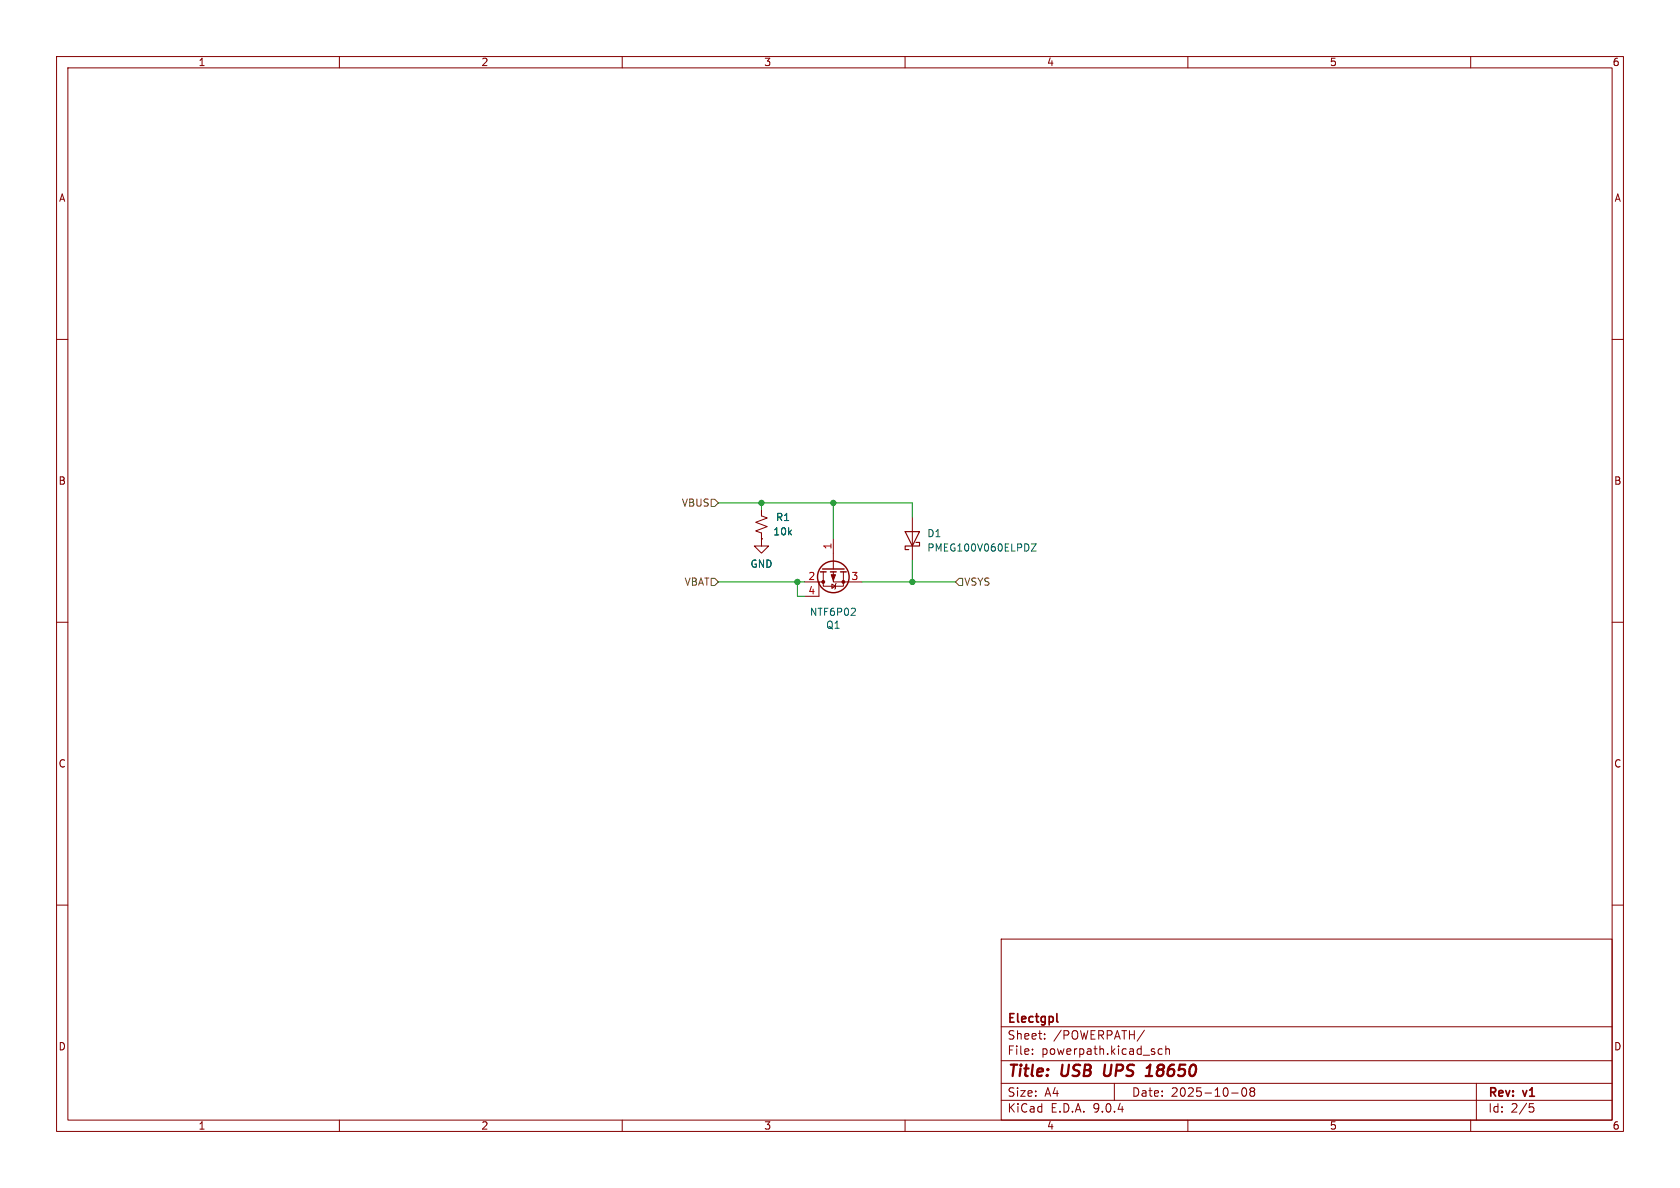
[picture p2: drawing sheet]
(kicad_sch
 (version 20250114)
 (generator "eeschema")
 (generator_version "9.0")
 (paper "A4")
 (title_block
  (title "USB UPS 18650")
  (date "2025-10-08")
  (rev "v1")
  (company "Electgpl"))
 (lib_symbols
  (symbol "Device:Q_PMOS_GDSD"
   (pin_names
    (offset 0) (hide yes)) (exclude_from_sim no) (in_bom yes) (on_board yes)
   (property "Reference" "Q" (at 5.08 1.27 0) (effects (font (size 1.27 1.27)) (justify left)))
   (property "Value" "Q_PMOS_GDSD" (at 5.08 -1.27 0) (effects (font (size 1.27 1.27)) (justify left)))
   (property "Footprint" "" (at 5.08 2.54 0) (effects (font (size 1.27 1.27)) (hide yes)))
   (property "Datasheet" "~" (at 0 0 0) (effects (font (size 1.27 1.27)) (hide yes)))
   (property "Description" "P-MOSFET transistor, gate/drain/source, drain connected to mounting plane" (at 0 0 0) (effects (font (size 1.27 1.27)) (hide yes)))
   (symbol "Q_PMOS_GDSD_0_1"
    (polyline (pts (xy 0.254 1.905) (xy 0.254 -1.905)) (stroke (width 0.254) (type default)) (fill (type none)))
    (polyline (pts (xy 0.254 0) (xy -2.54 0)) (stroke (width 0) (type default)) (fill (type none)))
    (polyline (pts (xy 0.762 2.286) (xy 0.762 1.27)) (stroke (width 0.254) (type default)) (fill (type none)))
    (polyline (pts (xy 0.762 1.778) (xy 3.302 1.778) (xy 3.302 -1.778) (xy 0.762 -1.778)) (stroke (width 0) (type default)) (fill (type none)))
    (polyline (pts (xy 0.762 0.508) (xy 0.762 -0.508)) (stroke (width 0.254) (type default)) (fill (type none)))
    (polyline (pts (xy 0.762 -1.27) (xy 0.762 -2.286)) (stroke (width 0.254) (type default)) (fill (type none)))
    (circle (center 1.651 0) (radius 2.794) (stroke (width 0.254) (type default)) (fill (type none)))
    (polyline (pts (xy 2.286 0) (xy 1.27 0.381) (xy 1.27 -0.381) (xy 2.286 0)) (stroke (width 0) (type default)) (fill (type outline)))
    (circle (center 2.54 1.778) (radius 0.254) (stroke (width 0) (type default)) (fill (type outline)))
    (circle (center 2.54 -1.778) (radius 0.254) (stroke (width 0) (type default)) (fill (type outline)))
    (polyline (pts (xy 2.54 -2.54) (xy 2.54 0) (xy 0.762 0)) (stroke (width 0) (type default)) (fill (type none)))
    (polyline (pts (xy 2.794 -0.508) (xy 2.921 -0.381) (xy 3.683 -0.381) (xy 3.81 -0.254)) (stroke (width 0) (type default)) (fill (type none)))
    (polyline (pts (xy 3.302 -0.381) (xy 2.921 0.254) (xy 3.683 0.254) (xy 3.302 -0.381)) (stroke (width 0) (type default)) (fill (type none)))
    (polyline (pts (xy 5.08 2.54) (xy 2.54 2.54) (xy 2.54 1.778)) (stroke (width 0) (type default)) (fill (type none))))
   (symbol "Q_PMOS_GDSD_1_1"
    (pin input line (at -5.08 0 0) (length 2.54) (name "G" (effects (font (size 1.27 1.27)))) (number "1" (effects (font (size 1.27 1.27)))))
    (pin passive line (at 2.54 5.08 270) (length 2.54) (name "D" (effects (font (size 1.27 1.27)))) (number "2" (effects (font (size 1.27 1.27)))))
    (pin passive line (at 2.54 -5.08 90) (length 2.54) (name "S" (effects (font (size 1.27 1.27)))) (number "3" (effects (font (size 1.27 1.27)))))
    (pin passive line (at 5.08 5.08 270) (length 2.54) (name "D" (effects (font (size 1.27 1.27)))) (number "4" (effects (font (size 1.27 1.27))))))
   (embedded_fonts no))
  (symbol "Device:R_Small_US"
   (pin_numbers (hide yes))
   (pin_names
    (offset 0.254) (hide yes)) (exclude_from_sim no) (in_bom yes) (on_board yes)
   (property "Reference" "R" (at 0.762 0.508 0) (effects (font (size 1.27 1.27)) (justify left)))
   (property "Value" "R_Small_US" (at 0.762 -1.016 0) (effects (font (size 1.27 1.27)) (justify left)))
   (property "Footprint" "" (at 0 0 0) (effects (font (size 1.27 1.27)) (hide yes)))
   (property "Datasheet" "~" (at 0 0 0) (effects (font (size 1.27 1.27)) (hide yes)))
   (property "Description" "Resistor, small US symbol" (at 0 0 0) (effects (font (size 1.27 1.27)) (hide yes)))
   (symbol "R_Small_US_1_1"
    (polyline (pts (xy 0 1.524) (xy 1.016 1.143) (xy 0 0.762) (xy -1.016 0.381) (xy 0 0)) (stroke (width 0) (type default)) (fill (type none)))
    (polyline (pts (xy 0 0) (xy 1.016 -0.381) (xy 0 -0.762) (xy -1.016 -1.143) (xy 0 -1.524)) (stroke (width 0) (type default)) (fill (type none)))
    (pin passive line (at 0 2.54 270) (length 1.016) (name "~" (effects (font (size 1.27 1.27)))) (number "1" (effects (font (size 1.27 1.27)))))
    (pin passive line (at 0 -2.54 90) (length 1.016) (name "~" (effects (font (size 1.27 1.27)))) (number "2" (effects (font (size 1.27 1.27))))))
   (embedded_fonts no))
  (symbol "Diode:PMEG100V060ELPD"
   (pin_numbers (hide yes))
   (pin_names (hide yes)) (exclude_from_sim no) (in_bom yes) (on_board yes)
   (property "Reference" "D" (at 0 2.54 0) (effects (font (size 1.27 1.27))))
   (property "Value" "PMEG100V060ELPD" (at 0 -2.54 0) (effects (font (size 1.27 1.27))))
   (property "Footprint" "Package_TO_SOT_SMD:Nexperia_CFP15_SOT-1289" (at 0 -4.445 0) (effects (font (size 1.27 1.27)) (hide yes)))
   (property "Datasheet" "https://assets.nexperia.com/documents/data-sheet/PMEG100V060ELPD.pdf" (at 0 0 0) (effects (font (size 1.27 1.27)) (hide yes)))
   (property "Description" "100V, 6A low leakage current MEGA Schottky barrier rectifier, SOT-1289" (at 0 0 0) (effects (font (size 1.27 1.27)) (hide yes)))
   (symbol "PMEG100V060ELPD_0_1"
    (polyline (pts (xy -1.905 0.635) (xy -1.905 1.27) (xy -1.27 1.27) (xy -1.27 -1.27) (xy -0.635 -1.27) (xy -0.635 -0.635)) (stroke (width 0.2032) (type default)) (fill (type none)))
    (polyline (pts (xy 1.27 1.27) (xy 1.27 -1.27) (xy -1.27 0) (xy 1.27 1.27)) (stroke (width 0.2032) (type default)) (fill (type none)))
    (polyline (pts (xy 1.27 0) (xy -1.27 0)) (stroke (width 0) (type default)) (fill (type none))))
   (symbol "PMEG100V060ELPD_1_1"
    (pin passive line (at -3.81 0 0) (length 2.54) (name "K" (effects (font (size 1.27 1.27)))) (number "3" (effects (font (size 1.27 1.27)))))
    (pin passive line (at 3.81 0 180) (length 2.54) (name "A" (effects (font (size 1.27 1.27)))) (number "1" (effects (font (size 1.27 1.27)))))
    (pin passive line (at 3.81 0 180) (length 2.54) (hide yes) (name "A" (effects (font (size 1.27 1.27)))) (number "2" (effects (font (size 1.27 1.27))))))
   (embedded_fonts no))
  (symbol "power:GND"
   (power)
   (pin_numbers (hide yes))
   (pin_names
    (offset 0) (hide yes)) (exclude_from_sim no) (in_bom yes) (on_board yes)
   (property "Reference" "#PWR" (at 0 -6.35 0) (effects (font (size 1.27 1.27)) (hide yes)))
   (property "Value" "GND" (at 0 -3.81 0) (effects (font (size 1.27 1.27))))
   (property "Footprint" "" (at 0 0 0) (effects (font (size 1.27 1.27)) (hide yes)))
   (property "Datasheet" "" (at 0 0 0) (effects (font (size 1.27 1.27)) (hide yes)))
   (property "Description" "Power symbol creates a global label with name \"GND\" , ground" (at 0 0 0) (effects (font (size 1.27 1.27)) (hide yes)))
   (symbol "GND_0_1"
    (polyline (pts (xy 0 0) (xy 0 -1.27) (xy 1.27 -1.27) (xy 0 -2.54) (xy -1.27 -1.27) (xy 0 -1.27)) (stroke (width 0) (type default)) (fill (type none))))
   (symbol "GND_1_1"
    (pin power_in line (at 0 0 270) (length 0) (name "~" (effects (font (size 1.27 1.27)))) (number "1" (effects (font (size 1.27 1.27))))))
   (embedded_fonts no)))
 (junction
  (at 140.97 102.87)
  (diameter 0)
  (color 0 0 0 0))
 (junction
  (at 147.32 88.9)
  (diameter 0)
  (color 0 0 0 0))
 (junction
  (at 134.62 88.9)
  (diameter 0)
  (color 0 0 0 0))
 (junction
  (at 161.29 102.87)
  (diameter 0)
  (color 0 0 0 0))
 (wire
  (pts (xy 140.97 105.41) (xy 140.97 102.87))
  (stroke (width 0) (type default)))
 (wire
  (pts (xy 140.97 102.87) (xy 142.24 102.87))
  (stroke (width 0) (type default)))
 (wire
  (pts (xy 127 88.9) (xy 134.62 88.9))
  (stroke (width 0) (type default)))
 (wire
  (pts (xy 161.29 102.87) (xy 168.91 102.87))
  (stroke (width 0) (type default)))
 (wire
  (pts (xy 161.29 88.9) (xy 147.32 88.9))
  (stroke (width 0) (type default)))
 (wire
  (pts (xy 134.62 88.9) (xy 134.62 90.17))
  (stroke (width 0) (type default)))
 (wire
  (pts (xy 161.29 91.44) (xy 161.29 88.9))
  (stroke (width 0) (type default)))
 (wire
  (pts (xy 134.62 88.9) (xy 147.32 88.9))
  (stroke (width 0) (type default)))
 (wire
  (pts (xy 127 102.87) (xy 140.97 102.87))
  (stroke (width 0) (type default)))
 (wire
  (pts (xy 161.29 99.06) (xy 161.29 102.87))
  (stroke (width 0) (type default)))
 (wire
  (pts (xy 142.24 105.41) (xy 140.97 105.41))
  (stroke (width 0) (type default)))
 (wire
  (pts (xy 147.32 88.9) (xy 147.32 95.25))
  (stroke (width 0) (type default)))
 (wire
  (pts (xy 161.29 102.87) (xy 152.4 102.87))
  (stroke (width 0) (type default)))
 (hierarchical_label "VSYS"
  (shape input)
  (at 168.91 102.87 0)
  (effects (font (size 1.27 1.27)) (justify left)))
 (hierarchical_label "VBUS"
  (shape input)
  (at 127 88.9 180)
  (effects (font (size 1.27 1.27)) (justify right)))
 (hierarchical_label "VBAT"
  (shape input)
  (at 127 102.87 180)
  (effects (font (size 1.27 1.27)) (justify right)))
 (symbol
  (lib_id "Device:Q_PMOS_GDSD")
  (at 147.32 100.33 90)
  (mirror x)
  (unit 1)
  (exclude_from_sim no)
  (in_bom yes)
  (on_board yes)
  (dnp no)
  (property "Reference" "Q1" (at 147.32 110.49 90) (effects (font (size 1.27 1.27))))
  (property "Value" "NTF6P02" (at 147.32 108.204 90) (effects (font (size 1.27 1.27))))
  (property "Footprint" "Package_TO_SOT_SMD:SOT-223-3_TabPin2" (at 144.78 105.41 0) (effects (font (size 1.27 1.27)) (hide yes)))
  (property "Datasheet" "https://www.onsemi.com/pdf/datasheet/ntf6p02t3-d.pdf" (at 147.32 100.33 0) (effects (font (size 1.27 1.27)) (hide yes)))
  (property "Description" "60V 2W 28mΩ@10V,5A 3V@250uA 1 Piece P-Channel SOT-223-4 MOSFETs ROHS" (at 147.32 100.33 0) (effects (font (size 1.27 1.27)) (hide yes)))
  (property "MPN#" "NTF6P02T3G" (at 147.32 100.33 90) (effects (font (size 1.27 1.27)) (hide yes)))
  (pin "2")
  (pin "3")
  (pin "1")
  (pin "4"))
 (symbol
  (lib_id "Diode:PMEG100V060ELPD")
  (at 161.29 95.25 90)
  (unit 1)
  (exclude_from_sim no)
  (in_bom yes)
  (on_board yes)
  (dnp no)
  (fields_autoplaced yes)
  (property "Reference" "D1" (at 163.83 94.2974 90) (effects (font (size 1.27 1.27)) (justify right)))
  (property "Value" "PMEG100V060ELPDZ" (at 163.83 96.8374 90) (effects (font (size 1.27 1.27)) (justify right)))
  (property "Footprint" "Package_TO_SOT_SMD:Nexperia_CFP15_SOT-1289" (at 165.735 95.25 0) (effects (font (size 1.27 1.27)) (hide yes)))
  (property "Datasheet" "https://assets.nexperia.com/documents/data-sheet/PMEG100V060ELPD.pdf" (at 161.29 95.25 0) (effects (font (size 1.27 1.27)) (hide yes)))
  (property "Description" "100V, 6A low leakage current MEGA Schottky barrier rectifier, SOT-1289" (at 161.29 95.25 0) (effects (font (size 1.27 1.27)) (hide yes)))
  (property "MPN#" "PMEG100V060ELPDZ" (at 161.29 95.25 90) (effects (font (size 1.27 1.27)) (hide yes)))
  (pin "3")
  (pin "2")
  (pin "1"))
 (symbol
  (lib_id "Device:R_Small_US")
  (at 134.62 92.71 0)
  (unit 1)
  (exclude_from_sim no)
  (in_bom yes)
  (on_board yes)
  (dnp no)
  (property "Reference" "R1" (at 138.43 91.44 0) (effects (font (size 1.27 1.27))))
  (property "Value" "10k" (at 138.43 93.98 0) (effects (font (size 1.27 1.27))))
  (property "Footprint" "Resistor_SMD:R_0603_1608Metric" (at 134.62 92.71 0) (effects (font (size 1.27 1.27)) (hide yes)))
  (property "Datasheet" "~" (at 134.62 92.71 0) (effects (font (size 1.27 1.27)) (hide yes)))
  (property "Description" "Resistor, small US symbol" (at 134.62 92.71 0) (effects (font (size 1.27 1.27)) (hide yes)))
  (property "LCSC Part" "" (at 134.62 92.71 0) (effects (font (size 1.27 1.27)) (hide yes)))
  (property "MPN#" "RT0603BRD0710KL" (at 134.62 92.71 0) (effects (font (size 1.27 1.27)) (hide yes)))
  (pin "2")
  (pin "1"))
 (symbol
  (lib_id "power:GND")
  (at 134.62 95.25 0)
  (unit 1)
  (exclude_from_sim no)
  (in_bom yes)
  (on_board yes)
  (dnp no)
  (fields_autoplaced yes)
  (property "Reference" "#PWR05" (at 134.62 101.6 0) (effects (font (size 1.27 1.27)) (hide yes)))
  (property "Value" "GND" (at 134.62 99.695 0) (effects (font (size 1.27 1.27))))
  (property "Footprint" "" (at 134.62 95.25 0) (effects (font (size 1.27 1.27)) (hide yes)))
  (property "Datasheet" "" (at 134.62 95.25 0) (effects (font (size 1.27 1.27)) (hide yes)))
  (property "Description" "Power symbol creates a global label with name \"GND\" , ground" (at 134.62 95.25 0) (effects (font (size 1.27 1.27)) (hide yes)))
  (pin "1")))
